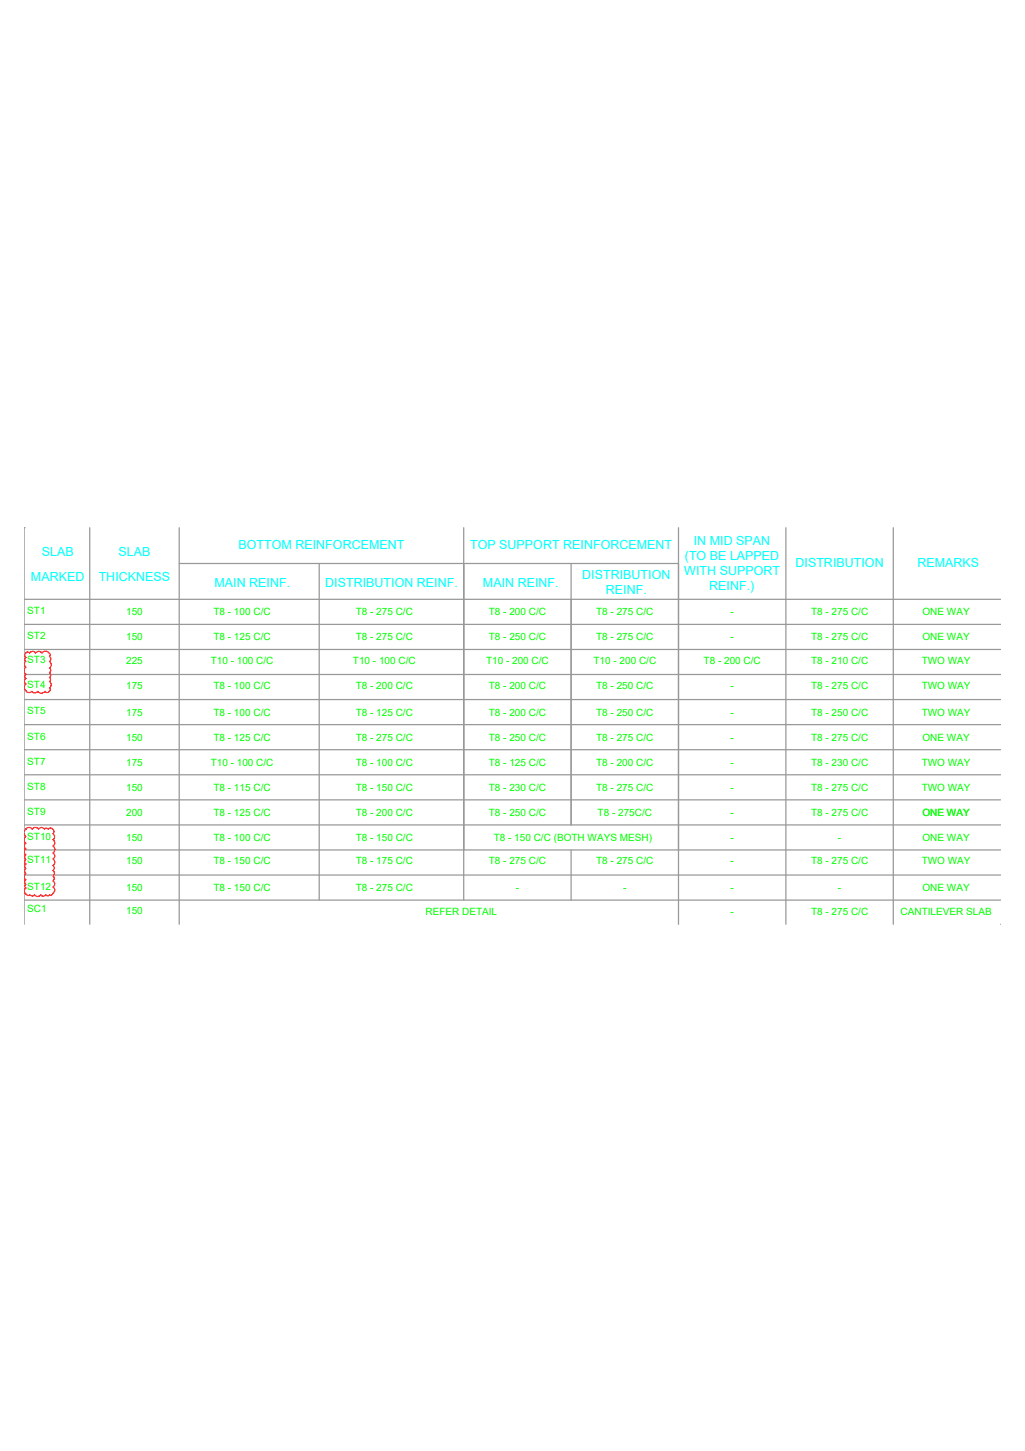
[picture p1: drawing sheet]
<svg xmlns="http://www.w3.org/2000/svg" width="210mm" height="297mm" viewBox="0 0 210 297" stroke-linecap="round" stroke-linejoin="round" font-family="sans-serif">
<!-- layer: S-ANNO-LEGN -->
<g fill="none" stroke="#989898" stroke-width=".25">
<path d="M4.9 108h.1M4.9 108v81.2M18.4 108v81.2M36.7 115.4h102.2v73.8M36.7 108v81.2M65.4 115.4v68.9M95 108v76.3M117 115.4v53.5v-46.2M138.9 108v66M160.9 108v81.2M182.9 108v81.2M4.9 122.7h200"/>
<path d="M4.9 127.8h200M4.9 133h200M4.9 138.1h200M4.9 143.2h200M4.9 153.5h200M4.9 158.6h200M4.9 148.3h200M4.9 163.7h200M4.9 168.9h200M4.9 174h200M4.9 179.1h200M117 174v10.3"/>
<path d="M4.9 184.3h200M204.9 189.2h.1"/>
</g>
<!-- layer: S-REVCLOUD -->
<path d="M5.3 134.6l-.2 .4 .2 .4M5.3 136.6a.87 .87 0 0 0 0 1.4M5.3 135.4l-.3 .6 .3 .6M5.3 138l-.2 .5 .2 .4-.3 .6 .3 .5M10 133.7a.87 .87 0 0 0-1.4 0l-.7-.4-.6 .4-.4-.3h-.4l-.4 .3a.6 .6 0 0 0-.9 .1 .6 .6 0 0 0 .1 .8M10 133.7l.3 .3-.2 .4 .3 .5-.3 .5a.82 .82 0 0 1 0 1.4l.3 .3v.3l-.3 .3 .3 .5-.3 .5 .2 .4-.2 .4a.76 .76 0 0 1 0 1.3 .61 .61 0 0 1-.1 .8 .61 .61 0 0 1-.8-.1M5.3 140.1a.96 .96 0 0 0 0 1.2 .96 .96 0 0 0 1.2 .2l.6 .4 .6-.4a.88 .88 0 0 0 1.5 0M4.9 170.3l.4-.5a.78 .78 0 0 1 1.3-.1 .8 .8 0 0 1 1.3 0l.6-.3 .6 .3 .4-.2 .4 .2a.7 .7 0 0 1 .9 0 .7 .7 0 0 1 .1 1l.3 .6-.3 .6a.81 .81 0 0 1 0 1.3 .87 .87 0 0 1 0 1.4 .77 .77 0 0 1 0 1.3M4.9 172l.4 .6-.3 .4v.4l.3 .4-.3 .6 .3 .6-.3 .5 .3 .4-.3 .5 .3 .5-.2 .4 .2 .5-.3 .5 .3 .5a.8 .8 0 0 0 0 1.3l-.2 .5 .2 .4-.2 .4 .2 .4a.86 .86 0 0 0-.2 1 .86 .86 0 0 0 .9 .5l.1-.1 .5 .2 .4-.2a.79 .79 0 0 0 1.3 0l.5 .2 .6-.2 .3 .2 .6-.2a1.12 1.12 0 0 0 .7-1.5l-.1-.1 .3-.4a.78 .78 0 0 0-.3-.9l.2-.5-.2-.5 .3-.5-.3-.6 .2-.5-.2-.5a.81 .81 0 0 0 0-1.3M4.9 170.7l.4 .5-.4 .6" fill="none" stroke="#f00" stroke-width=".25"/>
<g font-size="2.6" fill="#0ff">
<text x="8.5" y="113.9">SLAB</text>
<text x="24.3" y="113.9">SLAB</text>
<text x="48.8" y="112.4">BOTTOM REINFORCEMENT</text>
<text x="96.3" y="112.4">TOP SUPPORT REINFORCEMENT</text>
<text x="142.1" y="111.6">IN MID SPAN</text>
<text x="6.3" y="119">MARKED</text>
<text x="20.2" y="119">THICKNESS</text>
<text x="119.2" y="118.6">DISTRIBUTION</text>
<text x="140.1" y="117.8">WITH SUPPORT</text>
<text x="140.2" y="114.7">(TO BE LAPPED</text>
<text x="162.9" y="116.1">DISTRIBUTION</text>
<text x="187.9" y="116">REMARKS</text>
<text x="43.9" y="120.2">MAIN REINF.</text>
<text x="66.6" y="120.2">DISTRIBUTION REINF.</text>
<text x="98.9" y="120.2">MAIN REINF.</text>
<text x="124.1" y="121.7">REINF.</text>
<text x="145.3" y="120.9">REINF.)</text>
</g>
<g font-size="2" fill="#0f0">
<text x="5.6" y="125.7">ST1</text>
<text x="25.8" y="126">150</text>
<text x="43.7" y="126">T8 - 100 C/C</text>
<text x="72.8" y="126">T8 - 275 C/C</text>
<text x="100.1" y="126">T8 - 200 C/C</text>
<text x="122.1" y="126">T8 - 275 C/C</text>
<text x="149.6" y="126">-</text>
<text x="166.1" y="126">T8 - 275 C/C</text>
<text x="188.9" y="126">ONE WAY</text>
<text x="5.6" y="130.9">ST2</text>
<text x="25.8" y="131.1">150</text>
<text x="43.7" y="131.1">T8 - 125 C/C</text>
<text x="72.8" y="131.1">T8 - 275 C/C</text>
<text x="100.1" y="131.1">T8 - 250 C/C</text>
<text x="122.1" y="131.1">T8 - 275 C/C</text>
<text x="149.6" y="131.1">-</text>
<text x="166.1" y="131.1">T8 - 275 C/C</text>
<text x="188.9" y="131.1">ONE WAY</text>
<text x="5.6" y="135.6">ST3</text>
<text x="25.8" y="135.9">225</text>
<text x="43.1" y="135.9">T10 - 100 C/C</text>
<text x="72.3" y="135.9">T10 - 100 C/C</text>
<text x="99.5" y="135.9">T10 - 200 C/C</text>
<text x="121.5" y="135.9">T10 - 200 C/C</text>
<text x="144.1" y="135.9">T8 - 200 C/C</text>
<text x="166.1" y="135.9">T8 - 210 C/C</text>
<text x="188.8" y="135.9">TWO WAY</text>
<text x="5.6" y="140.8">ST4</text>
<text x="25.8" y="141">175</text>
<text x="43.7" y="141">T8 - 100 C/C</text>
<text x="72.8" y="141">T8 - 200 C/C</text>
<text x="100.1" y="141">T8 - 200 C/C</text>
<text x="122.1" y="141">T8 - 250 C/C</text>
<text x="149.6" y="141">-</text>
<text x="166.1" y="141">T8 - 275 C/C</text>
<text x="188.8" y="141">TWO WAY</text>
<text x="5.6" y="146.3">ST5</text>
<text x="25.8" y="146.5">175</text>
<text x="43.7" y="146.5">T8 - 100 C/C</text>
<text x="72.8" y="146.5">T8 - 125 C/C</text>
<text x="100.1" y="146.5">T8 - 200 C/C</text>
<text x="122.1" y="146.5">T8 - 250 C/C</text>
<text x="149.6" y="146.5">-</text>
<text x="166.1" y="146.5">T8 - 250 C/C</text>
<text x="188.8" y="146.5">TWO WAY</text>
<text x="5.6" y="151.4">ST6</text>
<text x="25.8" y="151.6">150</text>
<text x="43.7" y="151.6">T8 - 125 C/C</text>
<text x="72.8" y="151.6">T8 - 275 C/C</text>
<text x="100.1" y="151.6">T8 - 250 C/C</text>
<text x="122.1" y="151.6">T8 - 275 C/C</text>
<text x="149.6" y="151.6">-</text>
<text x="166.1" y="151.6">T8 - 275 C/C</text>
<text x="188.9" y="151.6">ONE WAY</text>
<text x="5.6" y="156.5">ST7</text>
<text x="5.6" y="161.7">ST8</text>
<text x="25.8" y="156.8">175</text>
<text x="25.8" y="161.9">150</text>
<text x="43.1" y="156.8">T10 - 100 C/C</text>
<text x="43.7" y="161.9">T8 - 115 C/C</text>
<text x="72.8" y="156.8">T8 - 100 C/C</text>
<text x="72.8" y="161.9">T8 - 150 C/C</text>
<text x="100.1" y="156.8">T8 - 125 C/C</text>
<text x="100.1" y="161.9">T8 - 230 C/C</text>
<text x="122.1" y="156.8">T8 - 200 C/C</text>
<text x="122.1" y="161.9">T8 - 275 C/C</text>
<text x="149.6" y="156.8">-</text>
<text x="149.6" y="161.9">-</text>
<text x="166.1" y="156.8">T8 - 230 C/C</text>
<text x="166.1" y="161.9">T8 - 275 C/C</text>
<text x="188.8" y="156.8">TWO WAY</text>
<text x="188.8" y="161.9">TWO WAY</text>
<text x="5.6" y="166.8">ST9</text>
<text x="25.8" y="167">200</text>
<text x="43.7" y="167">T8 - 125 C/C</text>
<text x="72.8" y="167">T8 - 200 C/C</text>
<text x="100.1" y="167">T8 - 250 C/C</text>
<text x="122.4" y="167">T8 - 275C/C</text>
<text x="149.6" y="167">-</text>
<text x="166.1" y="167">T8 - 275 C/C</text>
<text x="188.9" y="167">ONE WAY</text>
<text x="5.6" y="171.9">ST10</text>
<text x="25.8" y="172.2">150</text>
<text x="43.7" y="172.2">T8 - 100 C/C</text>
<text x="72.8" y="172.2">T8 - 150 C/C</text>
<text x="101.1" y="172.2">T8 - 150 C/C (BOTH WAYS MESH)</text>
<text x="149.6" y="172.2">-</text>
<text x="171.6" y="172.2">-</text>
<text x="188.9" y="172.2">ONE WAY</text>
<text x="5.6" y="176.7">ST11</text>
<text x="25.8" y="176.9">150</text>
<text x="43.7" y="176.9">T8 - 150 C/C</text>
<text x="72.8" y="176.9">T8 - 175 C/C</text>
<text x="100.1" y="176.9">T8 - 275 C/C</text>
<text x="122.1" y="176.9">T8 - 275 C/C</text>
<text x="149.6" y="176.9">-</text>
<text x="166.1" y="176.9">T8 - 275 C/C</text>
<text x="188.8" y="176.9">TWO WAY</text>
<text x="5.6" y="182.2">ST12</text>
<text x="25.8" y="182.4">150</text>
<text x="43.7" y="182.4">T8 - 150 C/C</text>
<text x="72.8" y="182.4">T8 - 275 C/C</text>
<text x="105.6" y="182.4">-</text>
<text x="127.6" y="182.4">-</text>
<text x="149.6" y="182.4">-</text>
<text x="171.6" y="182.4">-</text>
<text x="188.9" y="182.4">ONE WAY</text>
<text x="5.6" y="186.8">SC1</text>
<text x="25.8" y="187">150</text>
<text x="87.1" y="187.4">REFER DETAIL</text>
<text x="149.6" y="187.4">-</text>
<text x="166.1" y="187.4">T8 - 275 C/C</text>
<text x="184.4" y="187.4">CANTILEVER SLAB</text>
</g>
</svg>
